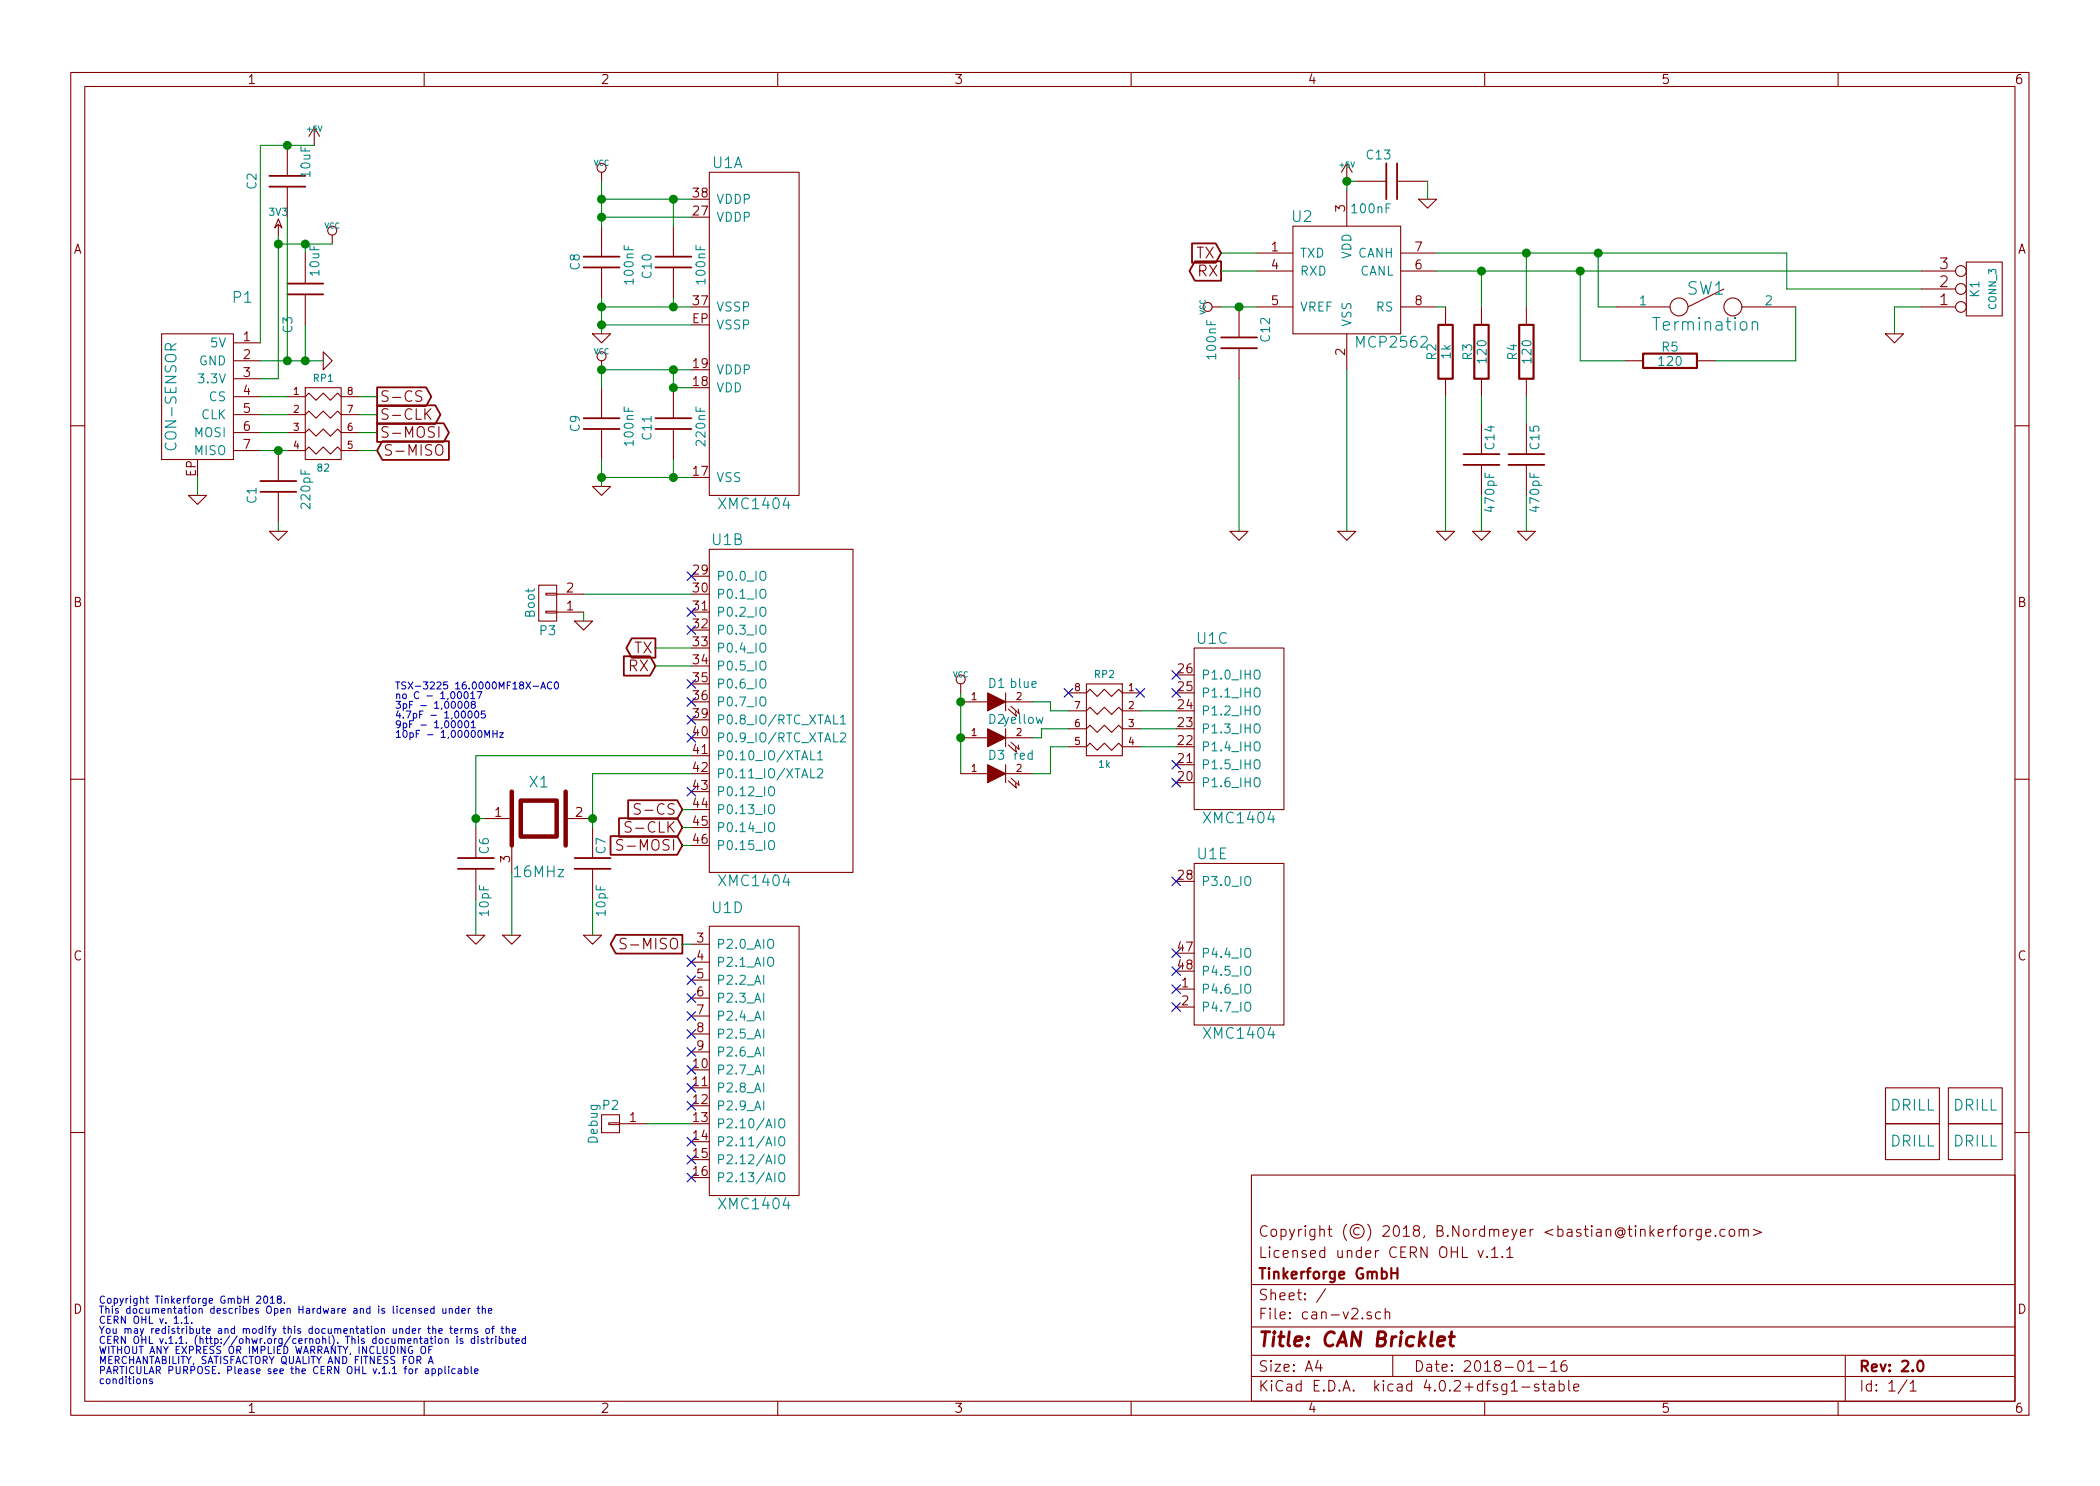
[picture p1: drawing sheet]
EESchema Schematic File Version 2
LIBS:tinkerforge
LIBS:power
LIBS:device
LIBS:transistors
LIBS:conn
LIBS:linear
LIBS:regul
LIBS:74xx
LIBS:cmos4000
LIBS:adc-dac
LIBS:memory
LIBS:xilinx
LIBS:microcontrollers
LIBS:dsp
LIBS:microchip
LIBS:analog_switches
LIBS:motorola
LIBS:texas
LIBS:intel
LIBS:audio
LIBS:interface
LIBS:digital-audio
LIBS:philips
LIBS:display
LIBS:cypress
LIBS:siliconi
LIBS:opto
LIBS:atmel
LIBS:contrib
LIBS:valves
LIBS:Zilog
LIBS:Xicor
LIBS:video
LIBS:ttl_ieee
LIBS:transf
LIBS:switches
LIBS:supertex
LIBS:stm32
LIBS:stm8
LIBS:silabs
LIBS:sensors
LIBS:rfcom
LIBS:relays
LIBS:references
LIBS:pspice
LIBS:Power_Management
LIBS:powerint
LIBS:Oscillators
LIBS:onsemi
LIBS:nxp_armmcu
LIBS:nordicsemi
LIBS:msp430
LIBS:motor_drivers
LIBS:microchip_pic32mcu
LIBS:microchip_pic18mcu
LIBS:microchip_pic16mcu
LIBS:microchip_pic12mcu
LIBS:microchip_pic10mcu
LIBS:microchip_dspic33dsc
LIBS:maxim
LIBS:Lattice
LIBS:ir
LIBS:hc11
LIBS:gennum
LIBS:ftdi
LIBS:ESD_Protection
LIBS:elec-unifil
LIBS:diode
LIBS:dc-dc
LIBS:cmos_ieee
LIBS:brooktre
LIBS:analog_devices
LIBS:Altera
LIBS:actel
LIBS:ac-dc
LIBS:74xgxx
LIBS:can-cache
EELAYER 25 0
EELAYER END
$Descr A4 11693 8268
encoding utf-8
Sheet 1 1
Title "CAN Bricklet"
Date "2018-01-16"
Rev "2.0"
Comp "Tinkerforge GmbH"
Comment1 "Licensed under CERN OHL v.1.1"
Comment2 "Copyright (©) 2018, B.Nordmeyer <bastian@tinkerforge.com>"
Comment3 ""
Comment4 ""
$EndDescr
Text Notes 550  7700 0    40   ~ 0
Copyright Tinkerforge GmbH 2018.\nThis documentation describes Open Hardware and is licensed under the\nCERN OHL v. 1.1.\nYou may redistribute and modify this documentation under the terms of the\nCERN OHL v.1.1. (http://ohwr.org/cernohl). This documentation is distributed\nWITHOUT ANY EXPRESS OR IMPLIED WARRANTY, INCLUDING OF\nMERCHANTABILITY, SATISFACTORY QUALITY AND FITNESS FOR A\nPARTICULAR PURPOSE. Please see the CERN OHL v.1.1 for applicable\nconditions\n
$Comp
L DRILL U3
U 1 1
P 10650 6150
F 0 "U3" H 10700 6200 60  0001 C CNN
F 1 "DRILL" H 10650 6150 60  0000 C CNN
F 2 "kicad-libraries:DRILL_NP" H 10650 6150 60  0001 C CNN
F 3 "" H 10650 6150 60  0001 C CNN
	1    10650 6150
	1    0    0    -1  
$EndComp
$Comp
L DRILL U4
U 1 1
P 10650 6350
F 0 "U4" H 10700 6400 60  0001 C CNN
F 1 "DRILL" H 10650 6350 60  0000 C CNN
F 2 "kicad-libraries:DRILL_NP" H 10650 6350 60  0001 C CNN
F 3 "" H 10650 6350 60  0001 C CNN
	1    10650 6350
	1    0    0    -1  
$EndComp
$Comp
L DRILL U6
U 1 1
P 11000 6350
F 0 "U6" H 11050 6400 60  0001 C CNN
F 1 "DRILL" H 11000 6350 60  0000 C CNN
F 2 "kicad-libraries:DRILL_NP" H 11000 6350 60  0001 C CNN
F 3 "" H 11000 6350 60  0001 C CNN
	1    11000 6350
	1    0    0    -1  
$EndComp
$Comp
L DRILL U5
U 1 1
P 11000 6150
F 0 "U5" H 11050 6200 60  0001 C CNN
F 1 "DRILL" H 11000 6150 60  0000 C CNN
F 2 "kicad-libraries:DRILL_NP" H 11000 6150 60  0001 C CNN
F 3 "" H 11000 6150 60  0001 C CNN
	1    11000 6150
	1    0    0    -1  
$EndComp
$Comp
L VCC #PWR01
U 1 1
P 1850 1350
F 0 "#PWR01" H 1850 1450 30  0001 C CNN
F 1 "VCC" H 1850 1450 30  0000 C CNN
F 2 "" H 1850 1350 60  0001 C CNN
F 3 "" H 1850 1350 60  0001 C CNN
	1    1850 1350
	1    0    0    -1  
$EndComp
$Comp
L GND #PWR02
U 1 1
P 1800 2000
F 0 "#PWR02" H 1800 2000 30  0001 C CNN
F 1 "GND" H 1800 1930 30  0001 C CNN
F 2 "" H 1800 2000 60  0001 C CNN
F 3 "" H 1800 2000 60  0001 C CNN
	1    1800 2000
	0    -1   -1   0   
$EndComp
$Comp
L GND #PWR03
U 1 1
P 1100 2750
F 0 "#PWR03" H 1100 2750 30  0001 C CNN
F 1 "GND" H 1100 2680 30  0001 C CNN
F 2 "" H 1100 2750 60  0001 C CNN
F 3 "" H 1100 2750 60  0001 C CNN
	1    1100 2750
	1    0    0    -1  
$EndComp
$Comp
L CON-SENSOR2 P1
U 1 1
P 1100 2200
F 0 "P1" H 850 2750 60  0000 C CNN
F 1 "CON-SENSOR" V 1250 2200 60  0000 C CNN
F 2 "kicad-libraries:CON-SENSOR2" H 1100 2200 60  0001 C CNN
F 3 "" H 1100 2200 60  0001 C CNN
	1    1100 2200
	-1   0    0    -1  
$EndComp
$Comp
L C C3
U 1 1
P 1700 1600
F 0 "C3" V 1800 1750 50  0000 L CNN
F 1 "10uF" V 1650 1350 50  0000 L CNN
F 2 "kicad-libraries:C0805E" H 1700 1600 60  0001 C CNN
F 3 "" H 1700 1600 60  0001 C CNN
	1    1700 1600
	-1   0    0    1   
$EndComp
$Comp
L MCP2551 U2
U 1 1
P 7500 1550
F 0 "U2" H 7250 1900 60  0000 C CNN
F 1 "MCP2562" H 7750 1200 60  0000 C CNN
F 2 "kicad-libraries:SOIC8" H 7500 1550 60  0001 C CNN
F 3 "" H 7500 1550 60  0000 C CNN
	1    7500 1550
	1    0    0    -1  
$EndComp
$Comp
L R_PACK4 RP1
U 1 1
P 1800 2550
F 0 "RP1" H 1800 3000 40  0000 C CNN
F 1 "82" H 1800 2500 40  0000 C CNN
F 2 "kicad-libraries:4X0402" H 1800 2550 60  0001 C CNN
F 3 "" H 1800 2550 60  0000 C CNN
	1    1800 2550
	1    0    0    -1  
$EndComp
$Comp
L VCC #PWR04
U 1 1
P 6800 1700
F 0 "#PWR04" H 6800 1800 30  0001 C CNN
F 1 "VCC" H 6800 1800 30  0000 C CNN
F 2 "" H 6800 1700 60  0001 C CNN
F 3 "" H 6800 1700 60  0001 C CNN
	1    6800 1700
	0    -1   -1   0   
$EndComp
$Comp
L GND #PWR05
U 1 1
P 7500 2950
F 0 "#PWR05" H 7500 2950 30  0001 C CNN
F 1 "GND" H 7500 2880 30  0001 C CNN
F 2 "" H 7500 2950 60  0001 C CNN
F 3 "" H 7500 2950 60  0001 C CNN
	1    7500 2950
	1    0    0    -1  
$EndComp
$Comp
L +5V #PWR06
U 1 1
P 1750 800
F 0 "#PWR06" H 1750 890 20  0001 C CNN
F 1 "+5V" H 1750 890 30  0000 C CNN
F 2 "" H 1750 800 60  0000 C CNN
F 3 "" H 1750 800 60  0000 C CNN
	1    1750 800 
	1    0    0    -1  
$EndComp
$Comp
L C C2
U 1 1
P 1600 1000
F 0 "C2" V 1800 950 50  0000 L CNN
F 1 "10uF" V 1500 800 50  0000 L CNN
F 2 "kicad-libraries:C0805E" H 1600 1000 60  0001 C CNN
F 3 "" H 1600 1000 60  0001 C CNN
	1    1600 1000
	-1   0    0    1   
$EndComp
$Comp
L +5V #PWR07
U 1 1
P 7500 1000
F 0 "#PWR07" H 7500 1090 20  0001 C CNN
F 1 "+5V" H 7500 1090 30  0000 C CNN
F 2 "" H 7500 1000 60  0000 C CNN
F 3 "" H 7500 1000 60  0000 C CNN
	1    7500 1000
	1    0    0    -1  
$EndComp
$Comp
L R R2
U 1 1
P 8050 1950
F 0 "R2" V 8130 1950 50  0000 C CNN
F 1 "1k" V 8050 1950 50  0000 C CNN
F 2 "kicad-libraries:R0603F" H 8050 1950 60  0001 C CNN
F 3 "" H 8050 1950 60  0001 C CNN
	1    8050 1950
	-1   0    0    1   
$EndComp
$Comp
L GND #PWR08
U 1 1
P 8050 2950
F 0 "#PWR08" H 8050 2950 30  0001 C CNN
F 1 "GND" H 8050 2880 30  0001 C CNN
F 2 "" H 8050 2950 60  0001 C CNN
F 3 "" H 8050 2950 60  0001 C CNN
	1    8050 2950
	1    0    0    -1  
$EndComp
$Comp
L R R5
U 1 1
P 9300 2000
F 0 "R5" V 9380 2000 50  0000 C CNN
F 1 "120" V 9300 2000 50  0000 C CNN
F 2 "kicad-libraries:R0603F" H 9300 2000 60  0001 C CNN
F 3 "" H 9300 2000 60  0001 C CNN
	1    9300 2000
	0    -1   -1   0   
$EndComp
$Comp
L R R3
U 1 1
P 8250 1950
F 0 "R3" V 8330 1950 50  0000 C CNN
F 1 "120" V 8250 1950 50  0000 C CNN
F 2 "kicad-libraries:R0603F" H 8250 1950 60  0001 C CNN
F 3 "" H 8250 1950 60  0001 C CNN
	1    8250 1950
	-1   0    0    1   
$EndComp
$Comp
L R R4
U 1 1
P 8500 1950
F 0 "R4" V 8580 1950 50  0000 C CNN
F 1 "120" V 8500 1950 50  0000 C CNN
F 2 "kicad-libraries:R0603F" H 8500 1950 60  0001 C CNN
F 3 "" H 8500 1950 60  0001 C CNN
	1    8500 1950
	-1   0    0    1   
$EndComp
$Comp
L GND #PWR09
U 1 1
P 8250 2950
F 0 "#PWR09" H 8250 2950 30  0001 C CNN
F 1 "GND" H 8250 2880 30  0001 C CNN
F 2 "" H 8250 2950 60  0001 C CNN
F 3 "" H 8250 2950 60  0001 C CNN
	1    8250 2950
	1    0    0    -1  
$EndComp
$Comp
L GND #PWR010
U 1 1
P 8500 2950
F 0 "#PWR010" H 8500 2950 30  0001 C CNN
F 1 "GND" H 8500 2880 30  0001 C CNN
F 2 "" H 8500 2950 60  0001 C CNN
F 3 "" H 8500 2950 60  0001 C CNN
	1    8500 2950
	1    0    0    -1  
$EndComp
$Comp
L C C15
U 1 1
P 8500 2550
F 0 "C15" V 8550 2600 50  0000 L CNN
F 1 "470pF" V 8550 2250 50  0000 L CNN
F 2 "kicad-libraries:C0603F" H 8500 2550 60  0001 C CNN
F 3 "" H 8500 2550 60  0001 C CNN
	1    8500 2550
	1    0    0    -1  
$EndComp
$Comp
L C C14
U 1 1
P 8250 2550
F 0 "C14" V 8300 2600 50  0000 L CNN
F 1 "470pF" V 8300 2250 50  0000 L CNN
F 2 "kicad-libraries:C0603F" H 8250 2550 60  0001 C CNN
F 3 "" H 8250 2550 60  0001 C CNN
	1    8250 2550
	1    0    0    -1  
$EndComp
$Comp
L C C13
U 1 1
P 7750 1000
F 0 "C13" V 7900 1000 50  0000 L CNN
F 1 "100nF" V 7600 1000 50  0000 L CNN
F 2 "kicad-libraries:C0603F" H 7750 1000 60  0001 C CNN
F 3 "" H 7750 1000 60  0001 C CNN
	1    7750 1000
	0    -1   -1   0   
$EndComp
$Comp
L GND #PWR011
U 1 1
P 7950 1100
F 0 "#PWR011" H 7950 1100 30  0001 C CNN
F 1 "GND" H 7950 1030 30  0001 C CNN
F 2 "" H 7950 1100 60  0001 C CNN
F 3 "" H 7950 1100 60  0001 C CNN
	1    7950 1100
	1    0    0    -1  
$EndComp
Wire Wire Line
	1100 2750 1100 2650
Wire Wire Line
	1450 2000 1800 2000
Wire Wire Line
	1550 2100 1450 2100
Wire Wire Line
	1550 1300 1550 2100
Wire Wire Line
	1700 1350 1700 1400
Connection ~ 1700 1350
Wire Wire Line
	1700 2000 1700 1800
Connection ~ 1700 2000
Wire Wire Line
	6800 1700 7000 1700
Wire Wire Line
	7500 2050 7500 2950
Wire Wire Line
	1600 2000 1600 1200
Connection ~ 1600 2000
Wire Wire Line
	1450 800  1450 1900
Connection ~ 1600 800 
Wire Wire Line
	7500 1050 7500 1000
Wire Wire Line
	8000 1400 9950 1400
Connection ~ 8900 1400
Wire Wire Line
	8050 2200 8050 2950
Wire Wire Line
	8250 2200 8250 2350
Wire Wire Line
	8250 2750 8250 2950
Wire Wire Line
	8500 2200 8500 2350
Wire Wire Line
	8500 2750 8500 2950
Wire Wire Line
	8000 1700 8050 1700
Wire Wire Line
	8250 1700 8250 1500
Connection ~ 8250 1500
Wire Wire Line
	8500 1700 8500 1400
Connection ~ 8500 1400
Wire Wire Line
	7950 1100 7950 1000
Wire Wire Line
	7500 1000 7550 1000
Connection ~ 7500 1000
$Comp
L C C12
U 1 1
P 6900 1900
F 0 "C12" V 7050 1900 50  0000 L CNN
F 1 "100nF" V 6750 1800 50  0000 L CNN
F 2 "kicad-libraries:C0603F" H 6900 1900 60  0001 C CNN
F 3 "" H 6900 1900 60  0001 C CNN
	1    6900 1900
	1    0    0    -1  
$EndComp
$Comp
L GND #PWR012
U 1 1
P 6900 2950
F 0 "#PWR012" H 6900 2950 30  0001 C CNN
F 1 "GND" H 6900 2880 30  0001 C CNN
F 2 "" H 6900 2950 60  0001 C CNN
F 3 "" H 6900 2950 60  0001 C CNN
	1    6900 2950
	1    0    0    -1  
$EndComp
Wire Wire Line
	6900 2950 6900 2100
Connection ~ 6900 1700
$Comp
L CRYSTAL_3225 X1
U 1 1
P 3000 4550
F 0 "X1" H 3000 4750 60  0000 C CNN
F 1 "16MHz" H 3000 4250 60  0000 C CNN
F 2 "kicad-libraries:CRYSTAL_3225" H 3000 4550 60  0001 C CNN
F 3 "" H 3000 4550 60  0000 C CNN
	1    3000 4550
	1    0    0    -1  
$EndComp
$Comp
L C C7
U 1 1
P 3300 4800
F 0 "C7" V 3350 4850 50  0000 L CNN
F 1 "10pF" V 3350 4500 50  0000 L CNN
F 2 "kicad-libraries:C0603F" H 3300 4800 60  0001 C CNN
F 3 "" H 3300 4800 60  0001 C CNN
	1    3300 4800
	1    0    0    -1  
$EndComp
$Comp
L C C6
U 1 1
P 2650 4800
F 0 "C6" V 2700 4850 50  0000 L CNN
F 1 "10pF" V 2700 4500 50  0000 L CNN
F 2 "kicad-libraries:C0603F" H 2650 4800 60  0001 C CNN
F 3 "" H 2650 4800 60  0001 C CNN
	1    2650 4800
	1    0    0    -1  
$EndComp
$Comp
L GND #PWR013
U 1 1
P 3300 5200
F 0 "#PWR013" H 3300 5200 30  0001 C CNN
F 1 "GND" H 3300 5130 30  0001 C CNN
F 2 "" H 3300 5200 60  0001 C CNN
F 3 "" H 3300 5200 60  0001 C CNN
	1    3300 5200
	1    0    0    -1  
$EndComp
$Comp
L GND #PWR014
U 1 1
P 2850 5200
F 0 "#PWR014" H 2850 5200 30  0001 C CNN
F 1 "GND" H 2850 5130 30  0001 C CNN
F 2 "" H 2850 5200 60  0001 C CNN
F 3 "" H 2850 5200 60  0001 C CNN
	1    2850 5200
	1    0    0    -1  
$EndComp
$Comp
L GND #PWR015
U 1 1
P 2650 5200
F 0 "#PWR015" H 2650 5200 30  0001 C CNN
F 1 "GND" H 2650 5130 30  0001 C CNN
F 2 "" H 2650 5200 60  0001 C CNN
F 3 "" H 2650 5200 60  0001 C CNN
	1    2650 5200
	1    0    0    -1  
$EndComp
Wire Wire Line
	2650 5200 2650 5000
Wire Wire Line
	2700 4550 2650 4550
Connection ~ 2650 4550
Connection ~ 3300 4550
Wire Wire Line
	3300 5000 3300 5200
Wire Wire Line
	2850 5200 2850 4850
Wire Wire Line
	10700 1600 9950 1600
Wire Wire Line
	9950 1600 9950 1400
Wire Wire Line
	8000 1500 10700 1500
$Comp
L GND #PWR016
U 1 1
P 10550 1850
F 0 "#PWR016" H 10550 1850 30  0001 C CNN
F 1 "GND" H 10550 1780 30  0001 C CNN
F 2 "" H 10550 1850 60  0001 C CNN
F 3 "" H 10550 1850 60  0001 C CNN
	1    10550 1850
	1    0    0    -1  
$EndComp
Wire Wire Line
	10700 1700 10550 1700
Wire Wire Line
	10550 1700 10550 1850
$Comp
L SPST SW1
U 1 1
P 9500 1700
F 0 "SW1" H 9500 1800 70  0000 C CNN
F 1 "Termination" H 9500 1600 70  0000 C CNN
F 2 "kicad-libraries:SLIDE_SWITCH" H 9500 1700 60  0001 C CNN
F 3 "" H 9500 1700 60  0000 C CNN
	1    9500 1700
	1    0    0    -1  
$EndComp
Wire Wire Line
	10000 1700 10000 2000
Wire Wire Line
	10000 2000 9550 2000
Connection ~ 8800 1500
Wire Wire Line
	9000 1700 8900 1700
Wire Wire Line
	9050 2000 8800 2000
$Comp
L 3V3 #PWR017
U 1 1
P 1550 1300
F 0 "#PWR017" H 1550 1400 40  0001 C CNN
F 1 "3V3" H 1550 1425 40  0000 C CNN
F 2 "" H 1550 1300 60  0000 C CNN
F 3 "" H 1550 1300 60  0000 C CNN
	1    1550 1300
	1    0    0    -1  
$EndComp
Connection ~ 1550 1350
$Comp
L CONN_3 K1
U 1 1
P 11050 1600
F 0 "K1" V 11000 1600 50  0000 C CNN
F 1 "CONN_3" V 11100 1600 40  0000 C CNN
F 2 "kicad-libraries:AKL_5_3" H 11050 1600 60  0001 C CNN
F 3 "" H 11050 1600 60  0000 C CNN
	1    11050 1600
	1    0    0    1   
$EndComp
Wire Wire Line
	8800 2000 8800 1500
Wire Wire Line
	8900 1700 8900 1400
$Comp
L XMC1XXX48 U1
U 1 1
P 4200 1850
F 0 "U1" H 4050 2800 60  0000 C CNN
F 1 "XMC1404" H 4200 900 60  0000 C CNN
F 2 "kicad-libraries:QFN48-EP2" H 4350 2100 60  0001 C CNN
F 3 "" H 4350 2100 60  0000 C CNN
	1    4200 1850
	1    0    0    -1  
$EndComp
$Comp
L XMC1XXX48 U1
U 2 1
P 4200 3950
F 0 "U1" H 4050 4900 60  0000 C CNN
F 1 "XMC1404" H 4200 3000 60  0000 C CNN
F 2 "kicad-libraries:QFN48-EP2" H 4350 4200 60  0001 C CNN
F 3 "" H 4350 4200 60  0000 C CNN
	2    4200 3950
	1    0    0    -1  
$EndComp
$Comp
L XMC1XXX48 U1
U 4 1
P 4200 5750
F 0 "U1" H 4050 6450 60  0000 C CNN
F 1 "XMC1404" H 4200 4800 60  0000 C CNN
F 2 "kicad-libraries:QFN48-EP2" H 4350 6000 60  0001 C CNN
F 3 "" H 4350 6000 60  0000 C CNN
	4    4200 5750
	1    0    0    -1  
$EndComp
$Comp
L XMC1XXX48 U1
U 3 1
P 6900 4050
F 0 "U1" H 6750 4550 60  0000 C CNN
F 1 "XMC1404" H 6900 3550 60  0000 C CNN
F 2 "kicad-libraries:QFN48-EP2" H 7050 4300 60  0001 C CNN
F 3 "" H 7050 4300 60  0000 C CNN
	3    6900 4050
	1    0    0    -1  
$EndComp
$Comp
L XMC1XXX48 U1
U 5 1
P 6900 5200
F 0 "U1" H 6750 5650 60  0000 C CNN
F 1 "XMC1404" H 6900 4650 60  0000 C CNN
F 2 "kicad-libraries:QFN48-EP2" H 7050 5450 60  0001 C CNN
F 3 "" H 7050 5450 60  0000 C CNN
	5    6900 5200
	1    0    0    -1  
$EndComp
Text GLabel 6800 1400 0    60   Input ~ 0
TX
Text GLabel 6800 1500 0    60   Output ~ 0
RX
Wire Wire Line
	6800 1400 7000 1400
Wire Wire Line
	7000 1500 6800 1500
Wire Wire Line
	1450 2500 1600 2500
Wire Wire Line
	1600 2400 1450 2400
Wire Wire Line
	1450 2300 1600 2300
Wire Wire Line
	1600 2200 1450 2200
$Comp
L GND #PWR018
U 1 1
P 1550 2950
F 0 "#PWR018" H 1550 2950 30  0001 C CNN
F 1 "GND" H 1550 2880 30  0001 C CNN
F 2 "" H 1550 2950 60  0001 C CNN
F 3 "" H 1550 2950 60  0001 C CNN
	1    1550 2950
	1    0    0    -1  
$EndComp
$Comp
L C C1
U 1 1
P 1550 2700
F 0 "C1" V 1700 2700 50  0000 L CNN
F 1 "220pF" V 1400 2600 50  0000 L CNN
F 2 "C0402E" H 1550 2700 60  0001 C CNN
F 3 "" H 1550 2700 60  0001 C CNN
	1    1550 2700
	-1   0    0    1   
$EndComp
Wire Wire Line
	1550 2950 1550 2900
Connection ~ 1550 2500
Wire Wire Line
	3850 4300 3300 4300
Wire Wire Line
	3300 4300 3300 4600
Wire Wire Line
	3850 4200 2650 4200
Wire Wire Line
	2650 4200 2650 4600
Text Notes 2200 4100 0    39   ~ 0
TSX-3225 16.0000MF18X-AC0\nno C - 1,00017\n3pF - 1,00008\n4.7pF - 1,00005\n9pF - 1,00001\n10pF - 1,00000MHz
Text GLabel 2100 2200 2    59   Output ~ 0
S-CS
Text GLabel 2100 2300 2    59   Output ~ 0
S-CLK
Text GLabel 2100 2400 2    59   Output ~ 0
S-MOSI
Text GLabel 2100 2500 2    59   Input ~ 0
S-MISO
Wire Wire Line
	2000 2200 2100 2200
Wire Wire Line
	2100 2300 2000 2300
Wire Wire Line
	2000 2400 2100 2400
Wire Wire Line
	2100 2500 2000 2500
Text GLabel 3800 4500 0    59   Input ~ 0
S-CS
Text GLabel 3800 4600 0    59   Input ~ 0
S-CLK
Text GLabel 3800 4700 0    59   Input ~ 0
S-MOSI
Text GLabel 3800 5250 0    59   Output ~ 0
S-MISO
Wire Wire Line
	3850 5250 3800 5250
Wire Wire Line
	3800 4700 3850 4700
Wire Wire Line
	3850 4600 3800 4600
Wire Wire Line
	3800 4500 3850 4500
$Comp
L CONN_01X01 P2
U 1 1
P 3400 6250
F 0 "P2" H 3400 6350 50  0000 C CNN
F 1 "Debug" V 3500 6250 50  0000 C CNN
F 2 "kicad-libraries:DEBUG_PAD" H 3400 6250 50  0001 C CNN
F 3 "" H 3400 6250 50  0000 C CNN
	1    3400 6250
	-1   0    0    -1  
$EndComp
$Comp
L CONN_01X02 P3
U 1 1
P 3050 3350
F 0 "P3" H 3050 3500 50  0000 C CNN
F 1 "Boot" V 3150 3350 50  0000 C CNN
F 2 "kicad-libraries:SolderJumper" H 3050 3350 50  0001 C CNN
F 3 "" H 3050 3350 50  0000 C CNN
	1    3050 3350
	-1   0    0    1   
$EndComp
$Comp
L GND #PWR019
U 1 1
P 3250 3450
F 0 "#PWR019" H 3250 3450 30  0001 C CNN
F 1 "GND" H 3250 3380 30  0001 C CNN
F 2 "" H 3250 3450 60  0001 C CNN
F 3 "" H 3250 3450 60  0001 C CNN
	1    3250 3450
	1    0    0    -1  
$EndComp
$Comp
L LED D1
U 1 1
P 5550 3900
F 0 "D1" H 5550 4000 50  0000 C CNN
F 1 "blue" H 5700 4000 50  0000 C CNN
F 2 "D0603F" H 5550 3900 50  0001 C CNN
F 3 "" H 5550 3900 50  0000 C CNN
	1    5550 3900
	1    0    0    -1  
$EndComp
$Comp
L VCC #PWR020
U 1 1
P 5350 3850
F 0 "#PWR020" H 5350 3950 30  0001 C CNN
F 1 "VCC" H 5350 3950 30  0000 C CNN
F 2 "" H 5350 3850 60  0001 C CNN
F 3 "" H 5350 3850 60  0001 C CNN
	1    5350 3850
	1    0    0    -1  
$EndComp
Wire Wire Line
	5350 3850 5350 4300
$Comp
L VCC #PWR021
U 1 1
P 3350 1000
F 0 "#PWR021" H 3350 1100 30  0001 C CNN
F 1 "VCC" H 3350 1100 30  0000 C CNN
F 2 "" H 3350 1000 60  0001 C CNN
F 3 "" H 3350 1000 60  0001 C CNN
	1    3350 1000
	1    0    0    -1  
$EndComp
$Comp
L C C10
U 1 1
P 3750 1450
F 0 "C10" V 3900 1400 50  0000 L CNN
F 1 "100nF" V 3600 1350 50  0000 L CNN
F 2 "kicad-libraries:C0603F" H 3750 1450 60  0001 C CNN
F 3 "" H 3750 1450 60  0001 C CNN
	1    3750 1450
	-1   0    0    1   
$EndComp
$Comp
L C C8
U 1 1
P 3350 1450
F 0 "C8" V 3500 1400 50  0000 L CNN
F 1 "100nF" V 3200 1350 50  0000 L CNN
F 2 "kicad-libraries:C0603F" H 3350 1450 60  0001 C CNN
F 3 "" H 3350 1450 60  0001 C CNN
	1    3350 1450
	-1   0    0    1   
$EndComp
Wire Wire Line
	3850 1200 3350 1200
Wire Wire Line
	3350 1000 3350 1250
Connection ~ 3350 1200
Wire Wire Line
	3850 1100 3350 1100
Connection ~ 3350 1100
Wire Wire Line
	3750 1250 3750 1100
Connection ~ 3750 1100
Wire Wire Line
	3850 1800 3350 1800
Wire Wire Line
	3350 1650 3350 1850
Wire Wire Line
	3350 1700 3850 1700
Wire Wire Line
	3750 1700 3750 1650
Connection ~ 3350 1700
Connection ~ 3750 1700
$Comp
L GND #PWR022
U 1 1
P 3350 1850
F 0 "#PWR022" H 3350 1850 30  0001 C CNN
F 1 "GND" H 3350 1780 30  0001 C CNN
F 2 "" H 3350 1850 60  0001 C CNN
F 3 "" H 3350 1850 60  0001 C CNN
	1    3350 1850
	1    0    0    -1  
$EndComp
Connection ~ 3350 1800
$Comp
L C C11
U 1 1
P 3750 2350
F 0 "C11" V 3900 2300 50  0000 L CNN
F 1 "220nF" V 3600 2250 50  0000 L CNN
F 2 "kicad-libraries:C0603F" H 3750 2350 60  0001 C CNN
F 3 "" H 3750 2350 60  0001 C CNN
	1    3750 2350
	-1   0    0    1   
$EndComp
$Comp
L C C9
U 1 1
P 3350 2350
F 0 "C9" V 3500 2300 50  0000 L CNN
F 1 "100nF" V 3200 2250 50  0000 L CNN
F 2 "kicad-libraries:C0603F" H 3350 2350 60  0001 C CNN
F 3 "" H 3350 2350 60  0001 C CNN
	1    3350 2350
	-1   0    0    1   
$EndComp
$Comp
L GND #PWR023
U 1 1
P 3350 2700
F 0 "#PWR023" H 3350 2700 30  0001 C CNN
F 1 "GND" H 3350 2630 30  0001 C CNN
F 2 "" H 3350 2700 60  0001 C CNN
F 3 "" H 3350 2700 60  0001 C CNN
	1    3350 2700
	1    0    0    -1  
$EndComp
Wire Wire Line
	3850 2650 3350 2650
Wire Wire Line
	3350 2550 3350 2700
Connection ~ 3350 2650
Wire Wire Line
	3750 2550 3750 2650
Connection ~ 3750 2650
Wire Wire Line
	3850 2150 3750 2150
Wire Wire Line
	3850 2050 3350 2050
Wire Wire Line
	3350 2050 3350 2150
Wire Wire Line
	3750 2150 3750 2050
Connection ~ 3750 2050
$Comp
L VCC #PWR024
U 1 1
P 3350 2050
F 0 "#PWR024" H 3350 2150 30  0001 C CNN
F 1 "VCC" H 3350 2150 30  0000 C CNN
F 2 "" H 3350 2050 60  0001 C CNN
F 3 "" H 3350 2050 60  0001 C CNN
	1    3350 2050
	1    0    0    -1  
$EndComp
Connection ~ 3350 2050
Connection ~ 3750 2150
Wire Wire Line
	1550 1350 1850 1350
Wire Wire Line
	1450 800  1750 800 
$Comp
L R_PACK4 RP2
U 1 1
P 6150 4200
F 0 "RP2" H 6150 4650 40  0000 C CNN
F 1 "1k" H 6150 4150 40  0000 C CNN
F 2 "kicad-libraries:0603X4" H 6150 4200 60  0001 C CNN
F 3 "" H 6150 4200 60  0000 C CNN
	1    6150 4200
	-1   0    0    -1  
$EndComp
$Comp
L LED D2
U 1 1
P 5550 4100
F 0 "D2" H 5550 4200 50  0000 C CNN
F 1 "yellow" H 5700 4200 50  0000 C CNN
F 2 "D0603F" H 5550 4100 50  0001 C CNN
F 3 "" H 5550 4100 50  0000 C CNN
	1    5550 4100
	1    0    0    -1  
$EndComp
$Comp
L LED D3
U 1 1
P 5550 4300
F 0 "D3" H 5550 4400 50  0000 C CNN
F 1 "red" H 5700 4400 50  0000 C CNN
F 2 "D0603F" H 5550 4300 50  0001 C CNN
F 3 "" H 5550 4300 50  0000 C CNN
	1    5550 4300
	1    0    0    -1  
$EndComp
Connection ~ 5350 3900
Connection ~ 5350 4100
Wire Wire Line
	5750 4100 5800 4100
Wire Wire Line
	5800 4100 5800 4050
Wire Wire Line
	5800 4050 5950 4050
Wire Wire Line
	5750 3900 5850 3900
Wire Wire Line
	5850 3900 5850 3950
Wire Wire Line
	5850 3950 5950 3950
Wire Wire Line
	5750 4300 5850 4300
Wire Wire Line
	5850 4300 5850 4150
Wire Wire Line
	5850 4150 5950 4150
Wire Wire Line
	6550 3950 6350 3950
Wire Wire Line
	6350 4050 6550 4050
Wire Wire Line
	6550 4150 6350 4150
Wire Wire Line
	3600 6250 3850 6250
Text GLabel 3650 3700 0    60   Input ~ 0
RX
Text GLabel 3650 3600 0    60   Output ~ 0
TX
Wire Wire Line
	3650 3600 3850 3600
Wire Wire Line
	3850 3700 3650 3700
Wire Wire Line
	3250 3450 3250 3400
Wire Wire Line
	3250 3300 3850 3300
NoConn ~ 3850 3200
NoConn ~ 3850 3400
NoConn ~ 3850 3500
NoConn ~ 3850 3800
NoConn ~ 3850 3900
NoConn ~ 3850 4000
NoConn ~ 3850 4100
NoConn ~ 3850 4400
NoConn ~ 3850 5350
NoConn ~ 3850 5450
NoConn ~ 3850 5550
NoConn ~ 3850 5650
NoConn ~ 3850 5750
NoConn ~ 3850 5850
NoConn ~ 3850 5950
NoConn ~ 3850 6050
NoConn ~ 3850 6150
NoConn ~ 3850 6350
NoConn ~ 3850 6450
NoConn ~ 3850 6550
NoConn ~ 6550 5600
NoConn ~ 6550 5500
NoConn ~ 6550 5400
NoConn ~ 6550 5300
NoConn ~ 6550 4900
NoConn ~ 6550 4350
NoConn ~ 6550 4250
NoConn ~ 6550 3850
NoConn ~ 6550 3750
NoConn ~ 6350 3850
NoConn ~ 5950 3850
$EndSCHEMATC
